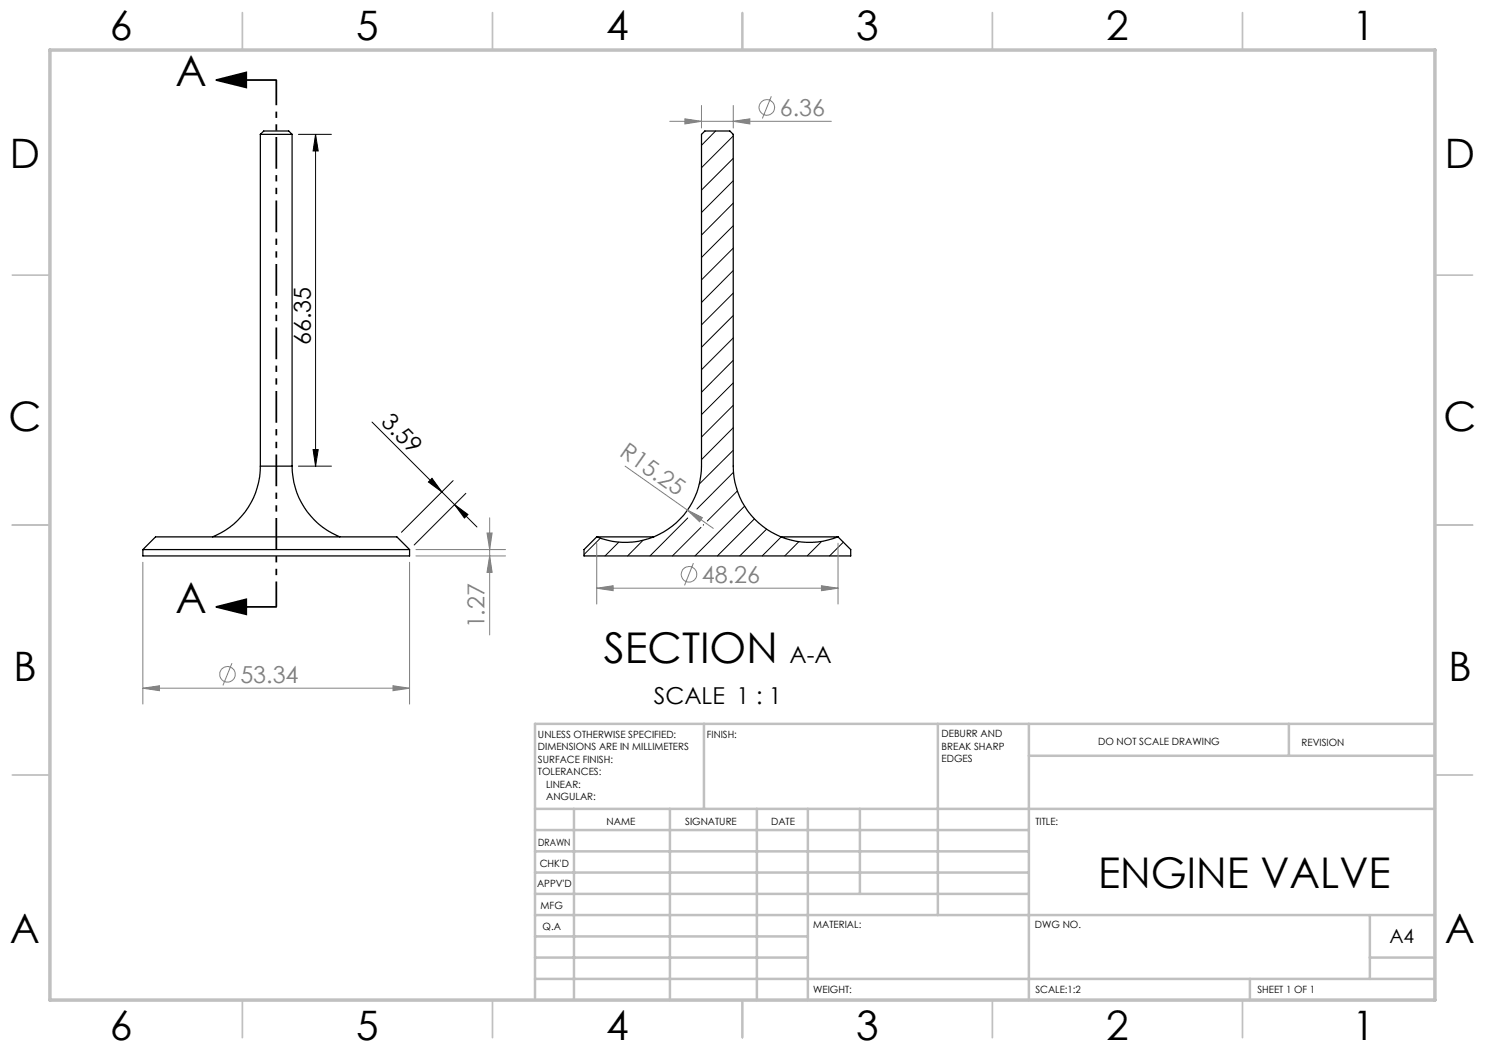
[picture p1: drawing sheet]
<svg xmlns="http://www.w3.org/2000/svg" width="297mm" height="210mm" viewBox="0 0 297 210" stroke-linecap="round" stroke-linejoin="round" font-family="sans-serif">
<g fill="none" stroke="#000" stroke-width=".25">
<path d="M52.1 26.9h6.3M52.1 26.9l.6-.7h5l.7 .7M52.1 26.9v66.3M58.4 26.9v66.3M52.1 93.2a15.3 15.3 0 0 1-9.6 14.2M52.1 93.2h6.3M58.4 93.2a15.3 15.3 0 0 0 9.6 14.2M28.6 109.9h53.3M28.6 109.9v1.3h53.3v-1.3M28.6 109.9l2.5-2.5h48.3l2.5 2.5M119.3 107.4h11.4M119.3 107.4a15.3 15.3 0 0 0 21-14.2v-66.3l.7-.7h5l.6 .7v66.3a15.3 15.3 0 0 0 21 14.2"/>
<path d="M119.3 107.4l-2.5 2.5v1.3h53.3v-1.3l-2.5-2.5M156.2 107.4h11.4"/>
</g>
<g fill="none" stroke="#000" stroke-width=".2">
<path d="M59.7 26.9h6.6M63.1 26.9l.5 3.3h-1zM63.1 26.9v66.3M143.1 26.2l-2.8 2.9M146.6 27.2l-6.3 6.3M146.6 31.7l-6.3 6.3M146.6 36.2l-6.3 6.3M146.6 40.6l-6.3 6.4M146.6 45.1l-6.3 6.4M146.6 49.6l-6.3 6.4M146.6 54.1l-6.3 6.4M146.6 58.6l-6.3 6.4"/>
<path d="M146.6 63.1l-6.3 6.4M146.6 67.6l-6.3 6.3M146.6 72.1l-6.3 6.3M146.6 76.6l-6.3 6.3M59.7 93.2h6.6M62.6 89.9h1l-.5 3.3zM74.4 84.4l21 21M86.4 95.7l2 2.7-2.7-2zM90.6 96.1l-10.3 10.4M93.2 98.7l-10.4 10.3M146.6 81.1l-6.3 6.3M146.6 85.5l-6.3 6.4"/>
<path d="M146.6 90.1l-6.8 6.7M146.7 94.5l-7.3 7.3M147.5 98.2l-6 6M90.9 100.9l2.7 2-.7 .7zM120.1 107.7l-3.3 3.2M123.8 108.4l-2.8 2.8M128.6 108l-3.1 3.2M137.5 103.6l-7.5 7.6M140.2 105.5l-5.7 5.7M140.7 104.9v.1M148.9 101.2l-9.9 10M150.9 103.8l-7.4 7.4"/>
<path d="M153.3 105.8l-5.3 5.4M156.2 107.4l-3.8 3.8M159.8 108.3l-2.8 2.9M164.3 108.3l-2.9 2.9M168.7 108.4l-2.8 2.8"/>
</g>
<g fill="none" stroke="#808080" stroke-width=".2">
<path d="M154.3 19.3l-1.8 4.4M133.9 24.3h32.4M137 23.8l3.3 .5-3.3 .5zM140.3 21.1v4.5M146.6 24.3l3.4-.5v1zM146.6 21.1v4.5M125 93.2l17.7 12.5M28.6 112.5v28.3M81.9 112.5v28.3M83.2 109.9h17.9M83.2 111.2h17.9M97.4 106.6h1l-.5 3.3z"/>
<path d="M97.9 111.2l.5 3.3h-1zM97.9 103.6v23.4M119.3 117.6l3.3-.5v1zM119.3 108.6v12.2M119.3 117.6h48.3M137.5 102l3 1.5-.6 .8zM138.7 112.6l-1.8 4.5M164.3 117.1l3.3 .5-3.3 .5zM167.6 108.6v12.2M28.6 137.6l3.3-.4v.9zM28.6 137.6h53.3M46.4 132.6l-1.8 4.5"/>
<path d="M78.6 137.2l3.3 .4-3.3 .5z"/>
<circle cx="153.4" cy="21.5" r="1.56"/>
<circle cx="137.8" cy="114.9" r="1.56"/>
<circle cx="45.5" cy="134.9" r="1.56"/>
</g>
<path d="M43.3 16l5.9-1.5v3zM43.3 16h11.9M43.3 121.4l5.9-1.5v3zM43.3 121.4h11.9" fill="none" stroke="#000" stroke-width=".35"/>
<path d="M55.3 16v105.4" fill="none" stroke="#000" stroke-width=".35" stroke-dasharray="6.3 1.3 1.3 1.3 1.3 1.3" stroke-dashoffset="1.3" stroke-linecap="butt"/>
<g fill="none" stroke="#c0c0c0" stroke-width=".35">
<path d="M48.5 2.5v7.5M98.5 2.5v7.5M148.5 2.5v7.5M198.5 2.5v7.5M248.5 2.5v7.5M2.5 55h7.5M287 55h7.5M2.5 105h7.5M287 105h7.5M2.5 155h7.5M287 155h7.5M48.5 200v7.5"/>
<path d="M98.5 200v7.5M148.5 200v7.5M198.5 200v7.5M248.5 200v7.5"/>
</g>
<g fill="none" stroke="#c0c0c0" stroke-width=".5">
<path d="M140.8 144.8v17M187.6 144.8v38.2M205.8 144.8v55.2M205.8 151.2h81.2M257.8 144.8v6.4M287 144.8h-180v55.2M107 161.8h180M107 178.8h98.8M107 174.5h98.8M107 170.3h98.8M107 166h98.8M114.8 161.8v38.2"/>
<path d="M134 161.8v38.2M151.4 161.8v38.2M161.6 161.8v38.2M172 161.8v17M107 195.8h180M107 191.5h54.6M107 187.3h54.6M107 183h180M250 195.8v4.2M274 191.5h13M274 183v12.8"/>
</g>
<path d="M10 10h277v190h-277z" fill="none" stroke="#c0c0c0" stroke-width=".7"/>
<g fill="#000">
<path d="M43.3 16l5.9-1.5v3zM43.3 121.4l5.9-1.5v3z"/>
<path d="M63.1 26.9l.5 3.3h-1zM62.6 89.9h1l-.5 3.3z"/>
<path d="M86.4 95.7l2 2.7-2.7-2zM90.9 100.9l2.7 2-.7 .7z"/>
</g>
<g fill="#808080">
<path d="M137.5 102l3 1.5-.6 .8z"/>
<path d="M119.3 117.6l3.3-.5v1zM164.3 117.1l3.3 .5-3.3 .5z"/>
<path d="M137 23.8l3.3 .5-3.3 .5zM146.6 24.3l3.4-.5v1z"/>
<path d="M97.4 106.6h1l-.5 3.3zM97.9 111.2l.5 3.3h-1z"/>
<path d="M28.6 137.6l3.3-.4v.9zM78.6 137.2l3.3 .4-3.3 .5z"/>
</g>
<g font-size="8.5">
<text x="35.1" y="17.2">A</text>
<text x="35.1" y="122.6">A</text>
<text x="120.8" y="132.6">SECTION</text>
<text x="219.6" y="177.5">ENGINE VALVE</text>
</g>
<g font-size="8.1">
<text x="22" y="8">6</text>
<text x="71.2" y="8">5</text>
<text x="121.2" y="8">4</text>
<text x="171.2" y="8">3</text>
<text x="221.2" y="8">2</text>
<text x="270.5" y="8">1</text>
<text x="2" y="33.6">D</text>
<text x="289" y="33.6">D</text>
<text x="1.7" y="86.1">C</text>
<text x="288.7" y="86.1">C</text>
<text x="2.7" y="136.1">B</text>
<text x="289.7" y="136.1">B</text>
<text x="2" y="188.6">A</text>
<text x="289" y="188.6">A</text>
<text x="22" y="208">6</text>
<text x="71.2" y="208">5</text>
<text x="121.2" y="208">4</text>
<text x="171.2" y="208">3</text>
<text x="221.2" y="208">2</text>
<text x="270.5" y="208">1</text>
</g>
<g font-size="4.7" fill="#808080">
<text x="156" y="23.2">6.36</text>
<text x="123.7" y="91" transform="rotate(35 123.7 91)">R15.25</text>
<text x="140.4" y="116.6">48.26</text>
<text x="96.9" y="125.7" transform="rotate(-90 96.9 125.7)">1.27</text>
<text x="48.1" y="136.6">53.34</text>
</g>
<g font-size="4.7">
<text x="62.1" y="69.1" transform="rotate(-90 62.1 69.1)">66.35</text>
<text x="76" y="84.6" transform="rotate(45 76 84.6)">3.59</text>
<text x="157.9" y="132.6">A-A</text>
<text x="130.8" y="140.8">SCALE 1 : 1</text>
</g>
<text font-size="3.9" x="277.9" y="188.5">A4</text>
<g font-size="2">
<text x="107.6" y="147.6">UNLESS OTHERWISE SPECIFIED:</text>
<text x="141.4" y="147.6">FINISH:</text>
<text x="188.3" y="147.5">DEBURR AND</text>
<text x="188.3" y="150">BREAK SHARP</text>
<text x="219.6" y="149">DO NOT SCALE DRAWING</text>
<text x="260.3" y="149.2">REVISION</text>
<text x="107.6" y="150.1">DIMENSIONS ARE IN MILLIMETERS</text>
<text x="107.6" y="152.6">SURFACE FINISH:</text>
<text x="107.6" y="155.1">TOLERANCES:</text>
<text x="188.3" y="152.5">EDGES</text>
<text x="109.2" y="157.6">LINEAR:</text>
<text x="109.2" y="160.1">ANGULAR:</text>
<text x="121.3" y="165">NAME</text>
<text x="137" y="164.9">SIGNATURE</text>
<text x="154.2" y="164.9">DATE</text>
<text x="207.1" y="164.9">TITLE:</text>
<text x="107.6" y="169.1">DRAWN</text>
<text x="107.9" y="173.3">CHK'D</text>
<text x="107.4" y="177.4">APPV'D</text>
<text x="108.1" y="181.8">MFG</text>
<text x="108.5" y="186">Q.A</text>
<text x="162.6" y="185.5">MATERIAL:</text>
<text x="207" y="185.5">DWG NO.</text>
<text x="162.6" y="198.5">WEIGHT:</text>
<text x="207.1" y="198.6">SCALE:1:2</text>
<text x="251.5" y="198.6">SHEET 1 OF 1</text>
</g>
</svg>
